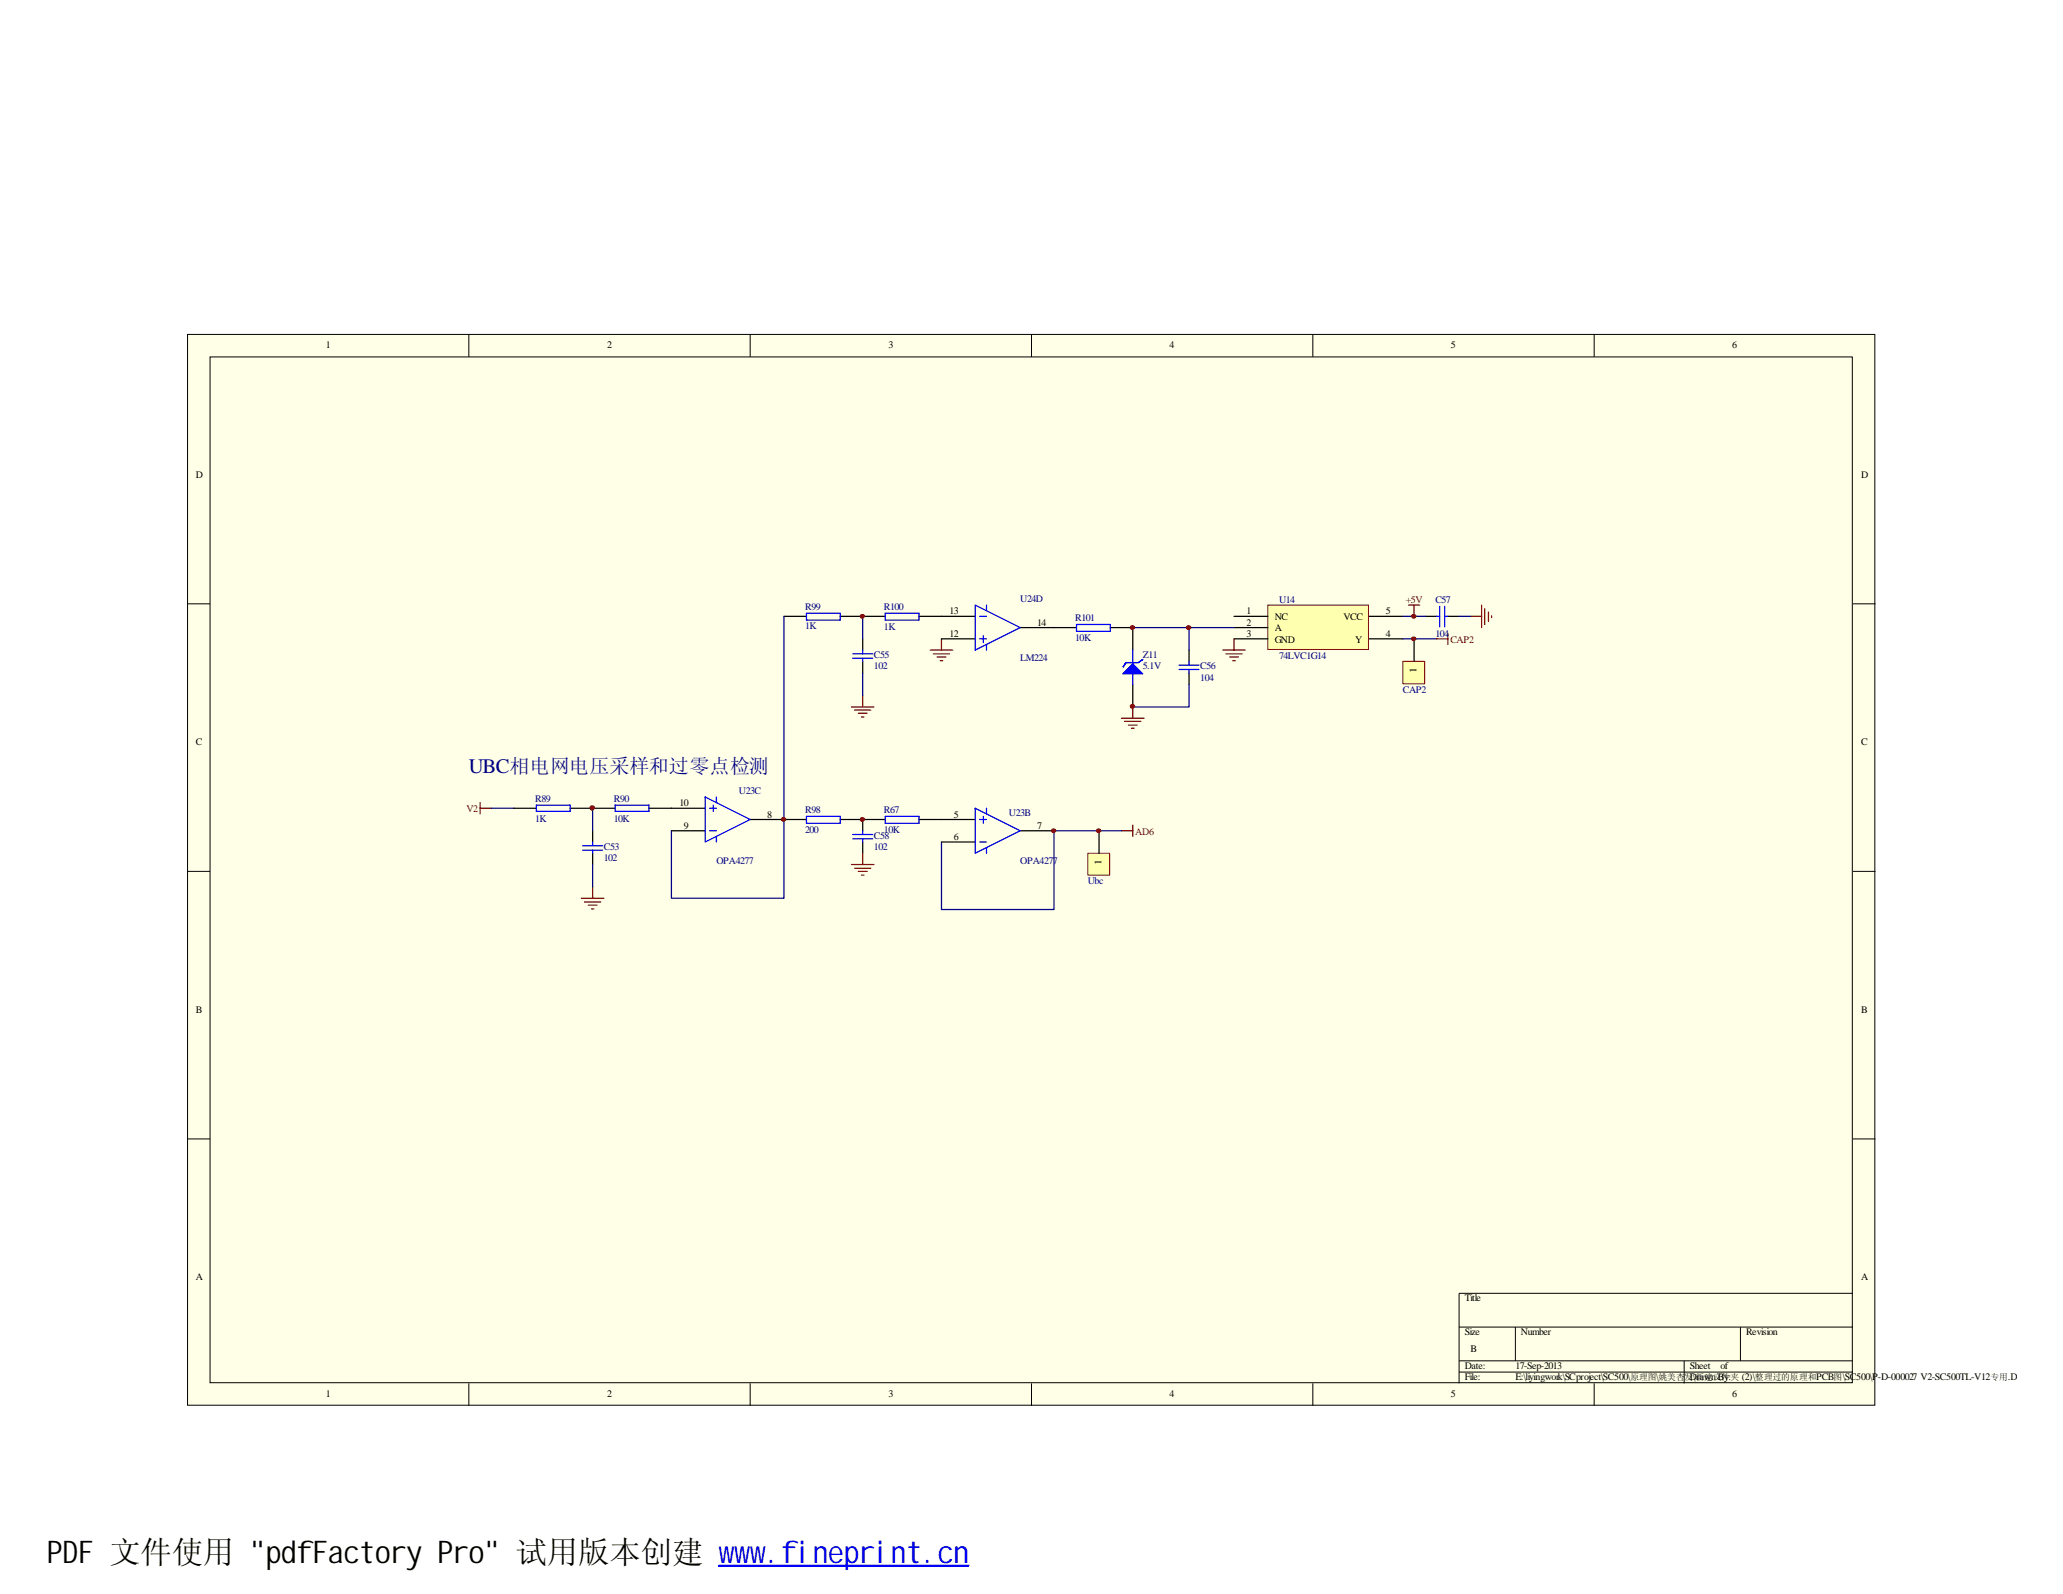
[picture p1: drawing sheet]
<svg xmlns="http://www.w3.org/2000/svg" width="279mm" height="216mm" viewBox="0 0 279 216" stroke-linecap="round" stroke-linejoin="round" font-family="sans-serif">
<path d="M25.4 45.3h228.5v145h-228.5z" fill="#ffffe8"/>
<g fill="none" stroke="#000" stroke-width=".14">
<path d="M25.4 45.3h228.5v145h-228.5zM28.4 48.3h222.5v139h-222.5zM63.5 45.3v3M101.6 45.3v3M139.7 45.3v3M177.8 45.3v3M215.9 45.3v3M25.4 81.8h3M251 81.8h3M25.4 118h3M251 118h3M25.4 154.3h3"/>
<path d="M251 154.3h3M197.6 179.7h53.4M205.2 179.7v4.6M235.7 179.7v4.6M251 175.2h-53.4v12.2M63.5 187.4v3M101.6 187.4v3M139.7 187.4v3M177.8 187.4v3M197.6 184.3h53.4M197.6 185.8h53.4M215.9 187.4v3"/>
<path d="M228.1 184.3v3.1"/>
</g>
<path d="M171.8 82h13.5v6h-13.5z" fill="#ffffb0"/>
<path d="M171.7 82h13.6v6h-13.6z" fill="none" stroke="#800000" stroke-width=".14"/>
<g fill="none" stroke="#000" stroke-width=".17">
<path d="M106.2 83.5h3M113.8 83.5h6.1M116.8 86.5v1.6M116.8 89.6v1.6M124.5 83.5h3M142.7 85h3.1M150.4 85h3v3.1M153.4 92.7v3.1M161 88.1v1.5M161 91.2v1.5M167.1 83.5h4.6M167.1 85h4.6"/>
<path d="M167.1 86.5h4.6M185.4 83.5h4.6M185.4 86.5h4.6M193 83.5h1.6M196.1 83.5h1.5M69.6 109.5h3M77.2 109.5h6.1M80.3 112.5v1.5M80.3 115.6v1.5M87.9 109.5h3M106.2 111h3M113.8 111h6.1"/>
<path d="M116.8 111v1.5M116.8 114v1.6M124.5 111h3"/>
</g>
<g fill="none" stroke="#800000" stroke-width=".17">
<path d="M115.3 95.8h3.1M115.7 96.2h2.2M116.2 96.6h1.2M116.7 97.1h.3M116.8 94.2v1.6M126 88.1h3M126.4 88.6h2.2M126.9 89h1.2M127.3 89.5h.4M127.5 86.5v1.6M151.9 97.3h3M152.3 97.7h2.2"/>
<path d="M152.8 98.2h1.2M153.2 98.6h.4M153.4 95.8v1.5M165.6 88.1h3.1M166 88.6h2.2M166.5 89h1.2M167 89.5h.3M167.1 86.5v1.6M190.8 82h1.5M191.5 82v1.5M194.6 86.5h1.5M196.1 85.8v1.5"/>
<path d="M199.1 83.5h1.6M200.7 82v3M201.1 82.5v2.1M201.6 82.9v1.3M202 83.4v.3M65 108.7v1.5M65 109.5h1.5M115.3 117.1h3.1M115.7 117.6h2.2M116.2 118h1.2M116.7 118.5h.3M116.8 115.6v1.5"/>
<path d="M151.9 112.5h1.5M153.4 111.8v1.5M78.7 121.7h3.1M79.2 122.2h2.2M79.7 122.6h1.2M80.1 123.1h.3M80.3 120.1v1.6"/>
</g>
<g fill="none" stroke="#000080" stroke-width=".17">
<path d="M106.2 83.5v38.2h-15.3v-9.2M116.8 83.5v3M116.8 91.2v3M153.4 85h13.7M161 92.7v3.1h-7.6M161 85v3.1M190 86.5h4.6M190 83.5h3M197.6 83.5h1.5M66.5 109.5h3.1M80.3 109.5v3M80.3 117.1v3"/>
<path d="M142.7 112.5h9.2"/>
</g>
<g fill="none" stroke="#00f" stroke-width=".17">
<path d="M109.2 83.1h4.6v.9h-4.6zM115.5 89.2h2.7M115.5 88.6h2.7M116.8 88.1v.5M116.8 89.2v.4M119.9 83.1h4.6v.9h-4.6zM145.8 84.6h4.6v.9h-4.6zM153.4 88.1v4.6M159.7 90.7h2.7M159.7 90.1h2.7M161 89.6v.5M161 90.7v.5"/>
<path d="M194.6 83.5h.4M195 82.1v2.8M195.7 83.5h.4M195.7 82.1v2.8M72.6 109.1h4.6v.8h-4.6zM78.9 115.1h2.7M78.9 114.6h2.7M80.3 114v.6M80.3 115.1v.5M83.3 109.1h4.6v.8h-4.6zM109.2 110.6h4.6v.9h-4.6zM115.5 113.6h2.7"/>
<path d="M115.5 113h2.7M116.8 112.5v.5M116.8 113.6v.4M119.9 110.6h4.6v.9h-4.6z"/>
</g>
<g fill="#00f" stroke="#00f" stroke-width=".17">
<path d="M152.1 91.3l1.3-1.4 1.4 1.4z" fill-rule="evenodd"/>
<path d="M152.5 89.7h1.7l.6-.4-.6 .4h-1.7l-.4 .7z" fill-rule="evenodd"/>
</g>
<g fill="#800000" stroke="#800000" stroke-width=".14">
<path d="M153.2 84.8a.29 .29 0 0 1 .3 0 .29 .29 0 0 1 .1 .3l-.3 .2-.2-.1v-.2z" fill-rule="evenodd"/>
<path d="M153.1 95.5a.29 .29 0 0 1 .4-.1 .29 .29 0 0 1 .1 .4l-.3 .1-.2-.1z" fill-rule="evenodd"/>
<path d="M160.7 84.9a.29 .29 0 0 1 .4-.1 .29 .29 0 0 1 .1 .3l-.2 .2-.2-.1z" fill-rule="evenodd"/>
<path d="M191.2 83.3a.29 .29 0 0 1 .4-.1 .29 .29 0 0 1 .1 .4l-.3 .1-.2-.1z" fill-rule="evenodd"/>
<circle cx="80.2" cy="109.4" r=".31"/>
</g>
<path d="M190.1 89.7h2.9v2.9h-2.9z" fill="#ffffb0"/>
<path d="M190 89.6h3v3h-3z" fill="none" stroke="#800000" stroke-width=".14"/>
<path d="M127.5 86.5h4.6M127.5 83.5h4.6M138.2 85h4.5M191.5 86.5v3.1" fill="none" stroke="#000" stroke-width=".17"/>
<g fill="#800000" stroke="#800000" stroke-width=".14">
<path d="M191.2 86.4a.29 .29 0 0 1 .4-.1 .29 .29 0 0 1 .1 .3l-.3 .2-.2-.1z" fill-rule="evenodd"/>
<path d="M116.5 110.9a.29 .29 0 0 1 .4-.1 .29 .29 0 0 1 .1 .3l-.2 .2-.2-.1z" fill-rule="evenodd"/>
</g>
<path d="M132.1 82l6.1 3-6.1 3.1zM132.7 83.5h.9M132.7 86.5h.9M133.2 86.1v.9M133.6 82v.7M133.6 87.3v.8" fill="none" stroke="#00f" stroke-width=".17"/>
<path d="M142.7 112.5v10.7h-15.2v-9.2" fill="none" stroke="#000080" stroke-width=".17"/>
<path d="M147.4 115.7h2.9v2.8h-2.9z" fill="#ffffb0"/>
<path d="M147.3 115.6h3v2.9h-3z" fill="none" stroke="#800000" stroke-width=".14"/>
<path d="M90.9 109.5h4.6M90.9 112.5h4.6M101.6 111h4.6M127.5 111h4.6M127.5 114h4.6M138.2 112.5h4.5M148.8 112.5v3.1" fill="none" stroke="#000" stroke-width=".17"/>
<g fill="none" stroke="#00f" stroke-width=".17">
<path d="M95.5 107.9l6.1 3.1-6.1 3zM96.1 112.5h.9M96.1 109.5h.9M96.6 109.1v.8M97 107.9v.8M97 113.3v.7M132.1 109.5l6.1 3-6.1 3.1zM132.7 114h.9M132.7 111h.9M133.2 110.6v.9M133.6 109.5v.7M133.6 114.8v.8"/>
<path d="M97.4 212.1h33.8"/>
</g>
<g fill="#800000" stroke="#800000" stroke-width=".14">
<path d="M105.9 110.9a.29 .29 0 0 1 .3-.1 .29 .29 0 0 1 .2 .3l-.3 .2-.2-.1z" fill-rule="evenodd"/>
<path d="M142.4 112.4a.29 .29 0 0 1 .4-.1 .29 .29 0 0 1 .2 .3l-.3 .2-.2-.1z" fill-rule="evenodd"/>
<path d="M116.5 83.3a.29 .29 0 0 1 .4-.1 .29 .29 0 0 1 .1 .4l-.2 .1-.2-.1z" fill-rule="evenodd"/>
<path d="M148.5 112.4a.29 .29 0 0 1 .4-.1 .29 .29 0 0 1 .1 .3l-.2 .2-.2-.1z" fill-rule="evenodd"/>
</g>
<path d="M97.4 212h33.8" fill="none" stroke="#00f" stroke-width=".18"/>
<text font-size="4.2" x="6.3" y="211.7">PDF 文件使用 &quot;pdfFactory Pro&quot; 试用版本创建 ww</text>
<text font-size="4.2" fill="#00f" x="99.5" y="211.7">w.fineprint.cn</text>
<text font-size="2.8" fill="#000080" x="63.5" y="104.6">UBC相电网电压采样和过零点检测</text>
<g font-size="1.4">
<text x="44.1" y="47.2">1</text>
<text x="82.2" y="47.2">2</text>
<text x="120.3" y="47.2">3</text>
<text x="158.4" y="47.2">4</text>
<text x="196.5" y="47.2">5</text>
<text x="234.6" y="47.2">6</text>
<text x="26.5" y="64.8">D</text>
<text x="252.1" y="64.8">D</text>
<text x="128.6" y="83.2">13</text>
<text x="168.8" y="83.2">1</text>
<text x="172.6" y="84">NC</text>
<text x="181.9" y="84">VCC</text>
<text x="187.7" y="83.2">5</text>
<text x="128.6" y="86.3">12</text>
<text x="140.5" y="84.8">14</text>
<text x="168.8" y="84.8">2</text>
<text x="168.8" y="86.3">3</text>
<text x="172.6" y="85.5">A</text>
<text x="172.6" y="87">GND</text>
<text x="183.6" y="87">Y</text>
<text x="187.7" y="86.3">4</text>
<text x="191.9" y="91.2" transform="rotate(-90 191.9 91.2)">1</text>
<text x="26.5" y="100.9">C</text>
<text x="252.1" y="100.9">C</text>
<text x="92" y="109.2">10</text>
<text x="92.6" y="112.3">9</text>
<text x="103.9" y="110.7">8</text>
<text x="129.2" y="110.7">5</text>
<text x="129.2" y="113.8">6</text>
<text x="140.5" y="112.3">7</text>
<text x="149.2" y="117.1" transform="rotate(-90 149.2 117.1)">1</text>
<text x="26.5" y="137.2">B</text>
<text x="252.1" y="137.2">B</text>
<text x="26.5" y="173.4">A</text>
<text x="252.1" y="173.4">A</text>
<text x="198.4" y="176.3">Title</text>
<text x="198.4" y="180.8">Size</text>
<text x="198.4" y="185.4">Date:</text>
<text x="199.1" y="183.1">B</text>
<text x="205.2" y="185.4">17-Sep-2013</text>
<text x="206" y="180.8">Number</text>
<text x="228.9" y="185.4">Sheet</text>
<text x="233" y="185.4">of</text>
<text x="236.5" y="180.8">Revision</text>
<text x="44.1" y="189.2">1</text>
<text x="82.2" y="189.2">2</text>
<text x="120.3" y="189.2">3</text>
<text x="158.4" y="189.2">4</text>
<text x="196.5" y="189.2">5</text>
<text x="198.4" y="186.9">File:</text>
<text x="205.2" y="186.9">E:\liyingwork\SCproject\SC500\</text>
<text x="224.3" y="186.9">\</text>
<text x="228.9" y="186.9">D\rawn By:</text>
<text x="234.6" y="189.2">6</text>
<text x="235.9" y="186.9">(2)\</text>
<text x="246" y="186.9">PCB</text>
<text x="249.6" y="186.9">\SC500\P-D-000027 V2-SC500TL-V12</text>
<text x="271.9" y="186.9">.DDB</text>
</g>
<g font-size="1.4" fill="#000080">
<text x="109.1" y="82.6">R99</text>
<text x="119.7" y="82.6">R100</text>
<text x="138.2" y="81.5">U24D</text>
<text x="173.2" y="81.7">U14</text>
<text x="194.4" y="81.7">C57</text>
<text x="109.1" y="85.3">1K</text>
<text x="118.4" y="89.2">C55</text>
<text x="119.7" y="85.3">1K</text>
<text x="138.2" y="89.5">LM224</text>
<text x="145.6" y="84.2">R101</text>
<text x="145.6" y="86.8">10K</text>
<text x="154.8" y="89.2">Z11</text>
<text x="173.2" y="89.3">74LVC1G14</text>
<text x="194.4" y="86.3">104</text>
<text x="118.4" y="90.7">102</text>
<text x="154.8" y="90.7">5.1V</text>
<text x="162.6" y="90.7">C56</text>
<text x="162.6" y="92.3">104</text>
<text x="190" y="93.8">CAP2</text>
<text x="100.1" y="107.5">U23C</text>
<text x="72.5" y="108.6">R89</text>
<text x="72.5" y="111.3">1K</text>
<text x="83.1" y="108.6">R90</text>
<text x="83.1" y="111.3">10K</text>
<text x="109.1" y="110.2">R98</text>
<text x="109.1" y="112.9">200</text>
<text x="118.4" y="113.6">C58</text>
<text x="119.7" y="110.2">R67</text>
<text x="119.7" y="112.9">10K</text>
<text x="136.7" y="110.6">U23B</text>
<text x="81.8" y="115.1">C53</text>
<text x="81.8" y="116.7">102</text>
<text x="97" y="117">OPA4277</text>
<text x="118.4" y="115.1">102</text>
<text x="138.2" y="117">OPA4277</text>
<text x="147.3" y="119.7">Ubc</text>
</g>
<g font-size="1.4" fill="#800000">
<text x="190.4" y="81.7">+5V</text>
<text x="196.4" y="87">CAP2</text>
<text x="63.2" y="110">V2</text>
<text x="153.8" y="113">AD6</text>
</g>
<g font-size="1.2">
<text x="220.8" y="186.9">原理图 姚美杏发 新建文件夹</text>
<text x="237.7" y="186.9">整理过的原理和</text>
<text x="248.3" y="186.9">图</text>
<text x="269.6" y="186.9">专用</text>
</g>
</svg>
